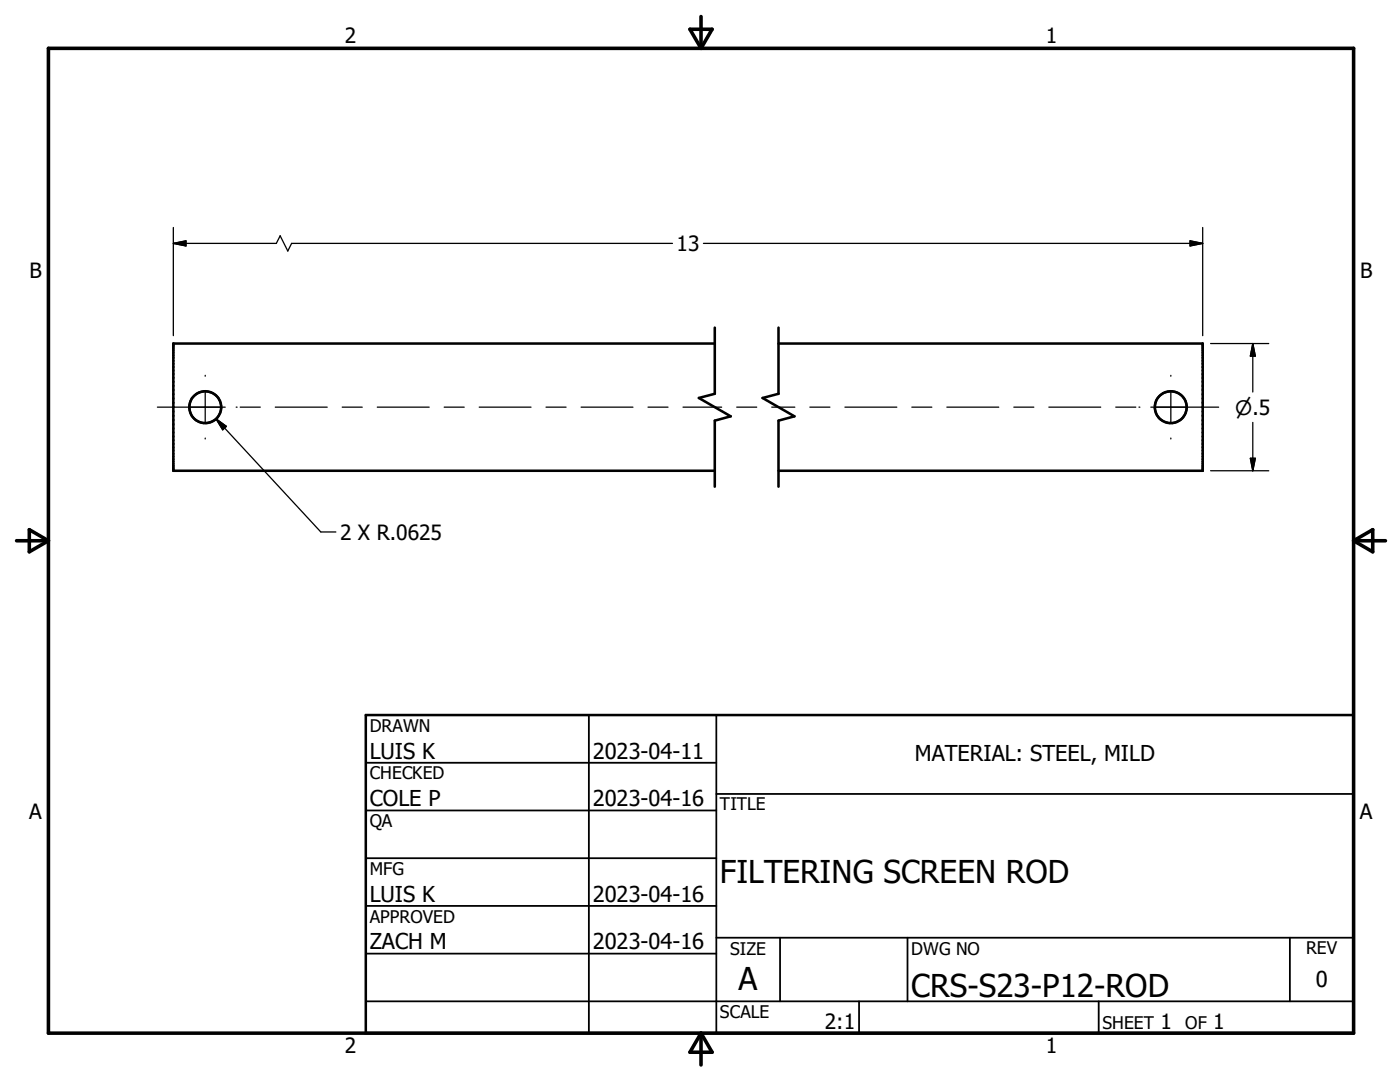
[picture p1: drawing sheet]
<svg xmlns="http://www.w3.org/2000/svg" width="279mm" height="216mm" viewBox="0 0 279 216" stroke-linecap="round" stroke-linejoin="round" font-family="sans-serif">
<g fill="none" stroke="#000" stroke-width=".51">
<path d="M142.7 68.5h-108.1v25.4h108.1M142.7 65.4v13.2l-3.2 .8 6.3 3.7-3.1 .8v13.2M155.4 68.5h84.6v25.4h-84.6M155.4 65.4v13.2l-3.2 .8 6.3 3.7-3.1 .8v13.2M73 142.7h197.1v63.5h-197.1z"/>
<circle cx="40.9" cy="81.2" r="3.2"/>
<circle cx="233.7" cy="81.3" r="3.2"/>
</g>
<path d="M9.7 9.6h260.4v196.6h-260.4zM137.7 5.8h4.4l-2.2 3.8zM139.9 3.3v6.3M3.3 107.9h6.4M5.8 105.7l3.9 2.2-3.9 2.2zM270.1 107.9h6.4M270.1 107.9l3.9-2.2v4.4zM139.9 206.2v6.3M139.9 206.2l2.2 3.8h-4.4z" fill="none" stroke="#000" stroke-width=".71"/>
<g fill="none" stroke="#000" stroke-width=".36">
<path d="M73 152.2h70M117.5 142.7v63.5M143 158.4h127.1M143 142.7v63.5M73 161.7h70M73 171.2h70M73 180.8h70M73 190.3h70M73 199.8h197.1M143 187.1h127.1M155.7 187.1v12.7M171.4 199.8v6.4"/>
<path d="M181.1 187.1v12.7M219.3 199.8v6.4M257.4 187.1v12.7"/>
</g>
<g fill="none" stroke="#000" stroke-width=".25">
<path d="M34.6 48.6h20.5l.8-1.6 1.5 3.1 .8-1.5h76M34.6 48.6l2.5-.5v1zM34.6 45.4v21.6M140.4 48.6h99.6M237.5 48.1l2.5 .5-2.5 .5zM240 45.4v21.6M41 74.9v.2M41 78.1v6.3M233.7 74.9v.2M233.7 78.1v6.3M241.6 68.5h11.6M250 68.5v9.7"/>
<path d="M250 68.5l.5 2.6h-1zM31.4 81.2h13.5M41 87.4v.2M43.1 83.6l20.9 22.5h3M43.1 83.6l2.1 1.5-.8 .7zM47.1 81.2h.2M47.9 81.2h4M54.9 81.2h10.4M68.3 81.2h4M75.3 81.2h10.3M88.6 81.2h4M95.6 81.2h10.4"/>
<path d="M109 81.2h4M116 81.2h10.3M129.3 81.2h4M136.3 81.2h7.7M147 81.2h4M154 81.2h4.6M161.6 81.2h4M168.6 81.2h10.4M182 81.2h4M189 81.2h10.3M202.3 81.2h4M209.3 81.2h10.4"/>
<path d="M222.7 81.2h4M227.3 81.2h.2M229.7 81.2h13.5M233.7 87.4v.2M241.6 93.9h11.6M249.5 91.4h1l-.5 2.5zM250 84.3v9.6"/>
</g>
<path d="M34.6 48.6l2.5-.5v1zM237.5 48.1l2.5 .5-2.5 .5zM250 68.5l.5 2.6h-1zM43.1 83.6l2.1 1.5-.8 .7zM249.5 91.4h1l-.5 2.5z" fill="#000" stroke="#000" stroke-width=".25"/>
<g font-size="6.3">
<text x="143.7" y="176.1">FILTERING SCREEN ROD</text>
<text x="147.4" y="197.6">A</text>
<text x="181.9" y="198.9">CRS-S23-P12-ROD</text>
</g>
<g font-size="4.4">
<text x="73.8" y="151.4">LUIS K</text>
<text x="118.3" y="151.4">2023-04-11</text>
<text x="182.6" y="151.8">MATERIAL: STEEL, MILD</text>
<text x="73.8" y="160.9">COLE P</text>
<text x="118.3" y="160.9">2023-04-16</text>
<text x="73.8" y="179.9">LUIS K</text>
<text x="118.3" y="179.9">2023-04-16</text>
<text x="73.8" y="189.4">ZACH M</text>
<text x="118.3" y="189.4">2023-04-16</text>
<text x="262.6" y="196.9">0</text>
</g>
<g font-size="4.2">
<text x="68.8" y="8.7">2</text>
<text x="208.7" y="8.7">1</text>
<text x="135" y="50.1">13</text>
<text x="5.9" y="55.5">B</text>
<text x="271.4" y="55.5">B</text>
<text x="67.9" y="107.7">2 X R.0625</text>
<text x="5.8" y="163.4">A</text>
<text x="271.4" y="163.4">A</text>
<text x="164.6" y="205.4">2:1</text>
<text x="231.6" y="205.3">1</text>
<text x="242.1" y="205.3">1</text>
<text x="68.8" y="210.2">2</text>
<text x="208.7" y="210.2">1</text>
</g>
<text font-size="4" x="246.5" y="82.7">n.5</text>
<g font-size="3.5">
<text x="73.8" y="146">DRAWN</text>
<text x="73.8" y="155.5">CHECKED</text>
<text x="143.7" y="161.7">TITLE</text>
<text x="73.8" y="165.1">QA</text>
<text x="73.8" y="174.6">MFG</text>
<text x="73.8" y="184.1">APPROVED</text>
<text x="145.7" y="190.5">SIZE</text>
<text x="181.9" y="190.5">DWG NO</text>
<text x="260.6" y="190.4">REV</text>
<text x="143.7" y="203.1">SCALE</text>
<text x="220" y="205.3">SHEET</text>
<text x="236.5" y="205.3">OF</text>
</g>
</svg>
